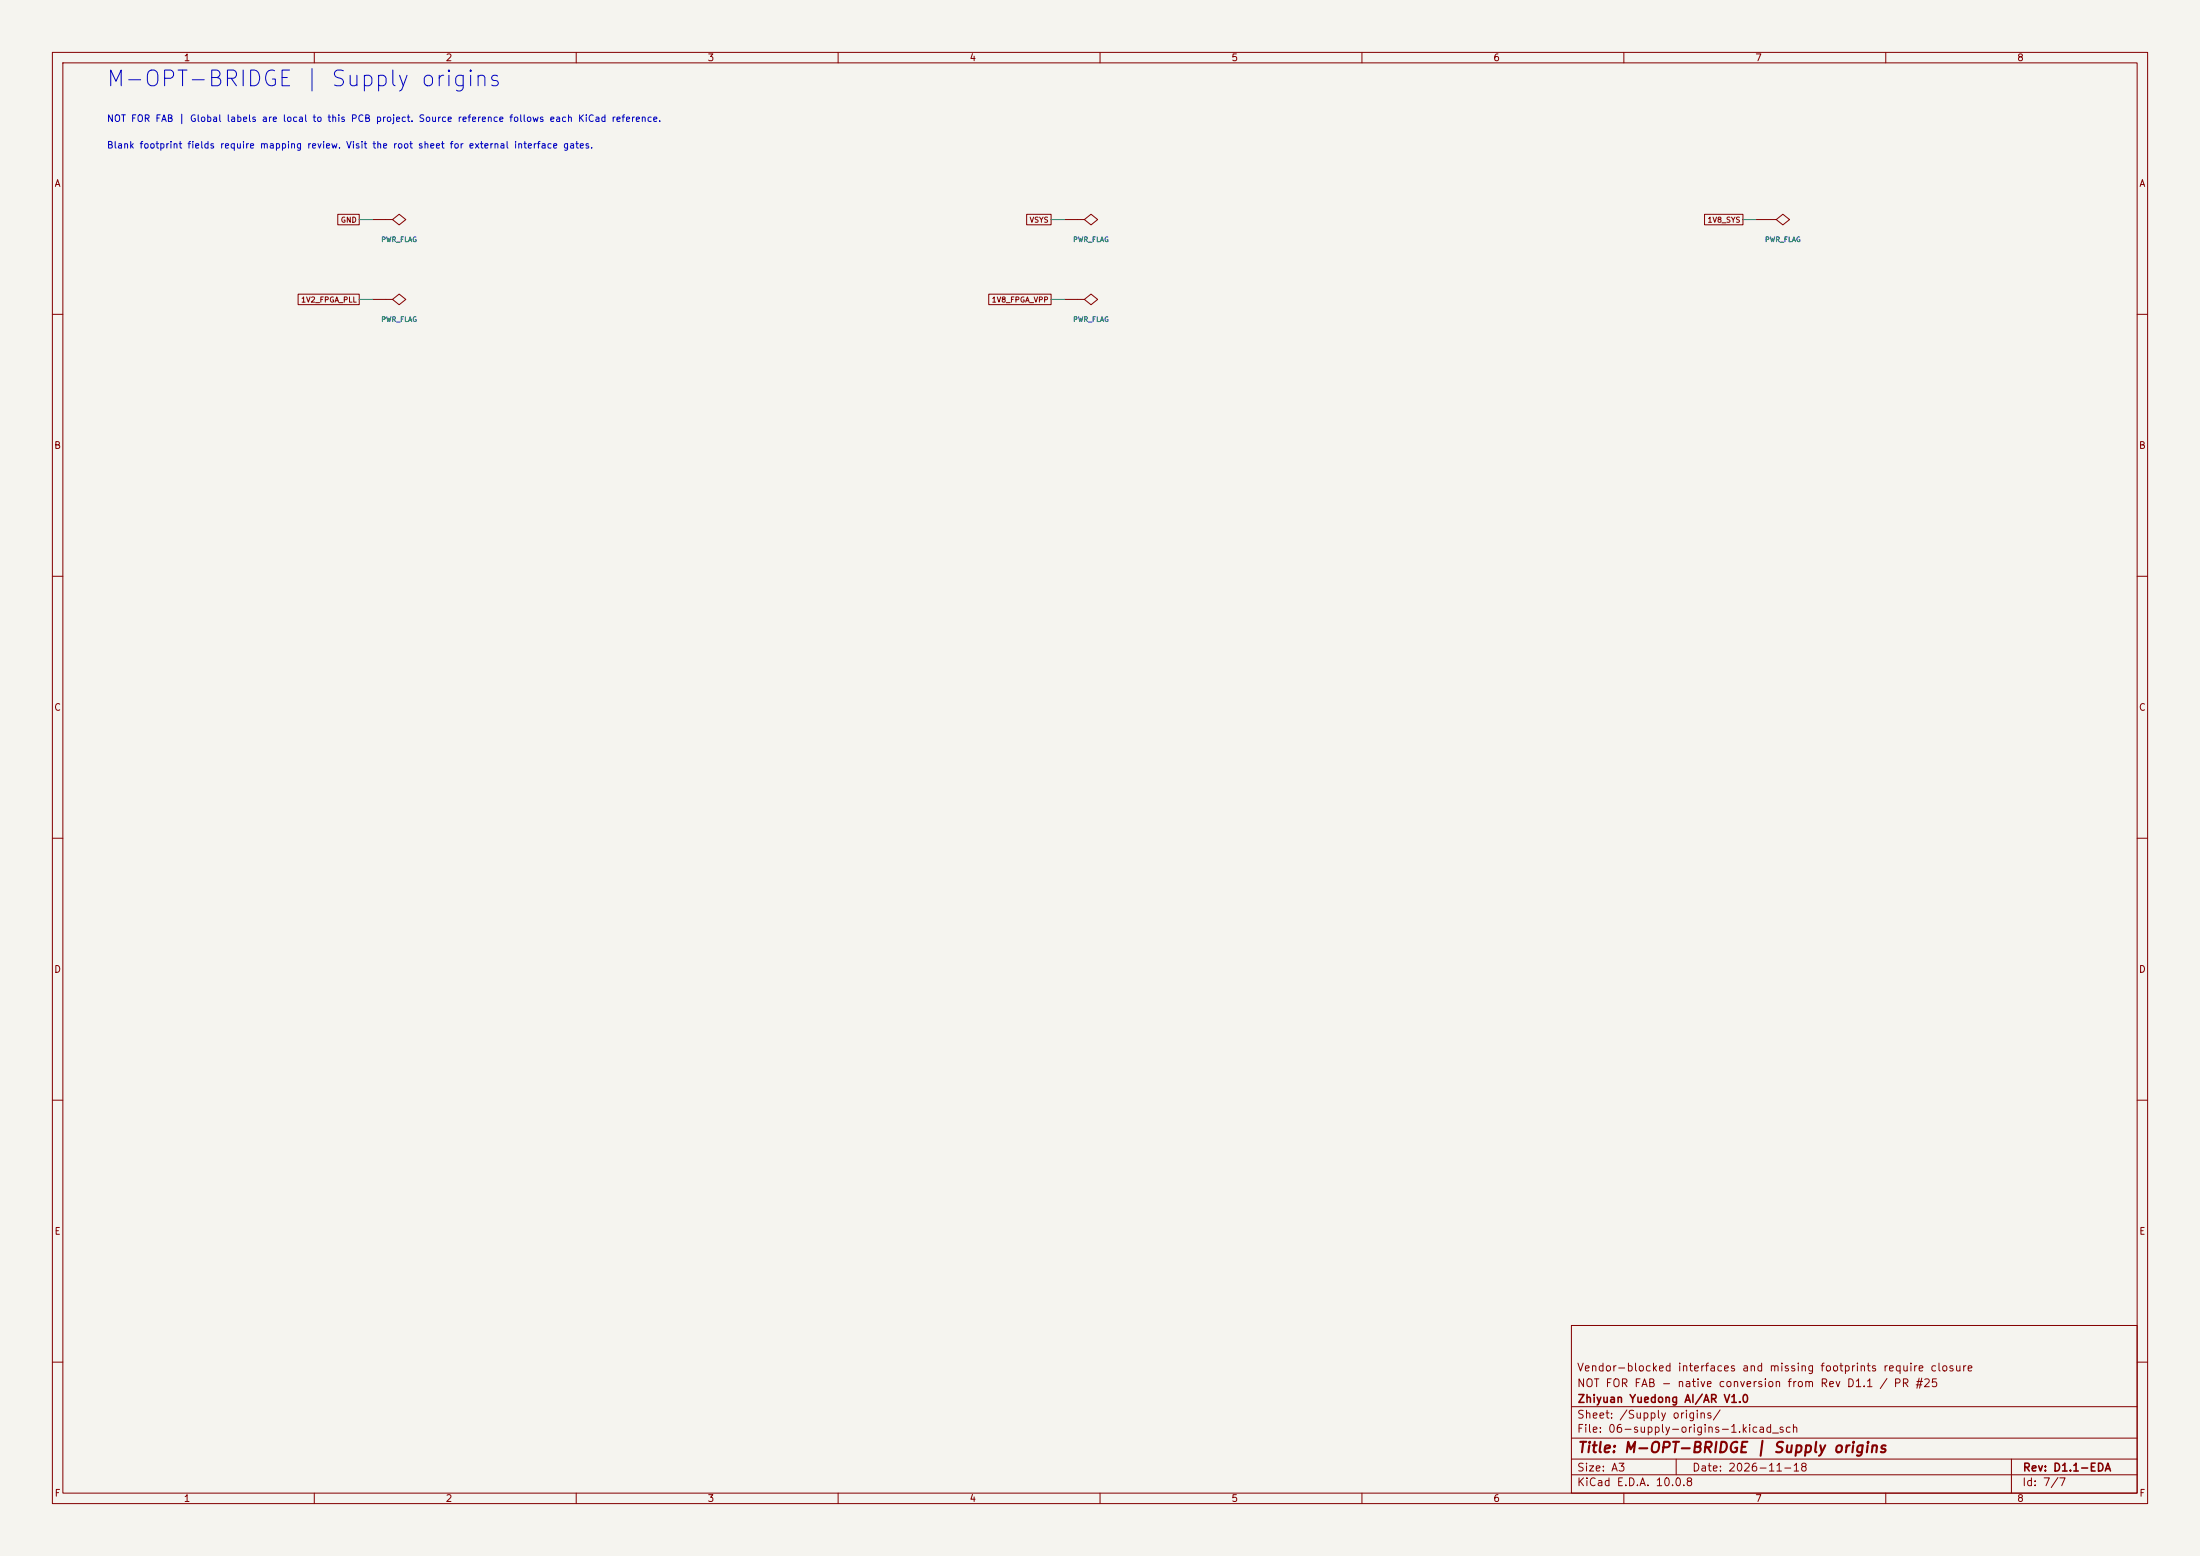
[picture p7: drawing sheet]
<svg xmlns="http://www.w3.org/2000/svg" width="420mm" height="297mm" viewBox="0 0 420 297" stroke-linecap="round" stroke-linejoin="round" font-family="sans-serif">
<path d="M0 0h420v297h-420z" fill="#f5f4ef" stroke="#f5f4ef" stroke-width=".19"/>
<g fill="none" stroke="#840000" stroke-width=".19">
<path d="M10 10h400v277h-400zM12 12h396v273h-396zM60 10v2M110 10v2M160 10v2M210 10v2M260 10v2M310 10v2M360 10v2M56.9 56.1h11.7v2.1h-11.7zM64.5 40.9h4.1v2h-4.1zM71.1 41.9h3.8l1.3-1 1.3 1-1.3 1-1.3-1"/>
<path d="M71.1 57.2h3.8l1.3-1.1 1.3 1.1-1.3 1-1.3-1M188.8 56.1h11.9v2.1h-11.9zM196 40.9h4.7v2h-4.7zM203.2 57.2h3.8l1.3-1.1 1.2 1.1-1.2 1-1.3-1M203.2 41.9h3.8l1.3-1 1.2 1-1.2 1-1.3-1M325.4 40.9h7.3v2h-7.3zM335.3 41.9h3.8l1.3-1 1.2 1-1.2 1-1.3-1M10 60h2M408 60h2M10 110h2M408 110h2M10 160h2"/>
<path d="M408 160h2M10 210h2M408 210h2M300 253h108v32h-108zM10 260h2M300 278.5h108M300 274.5h108M300 268.5h108M320 278.5v3M384 278.5v6.5M408 260h2M60 285v2"/>
<path d="M110 285v2M160 285v2M210 285v2M260 285v2M300 281.5h108M310 285v2M360 285v2"/>
</g>
<path d="M68.6 41.9h2.5M68.6 57.2h2.5M200.7 41.9h2.5M200.7 57.2h2.5M332.7 41.9h2.6" fill="none" stroke="#009600" stroke-width=".19"/>
<text font-size="3" fill="#0000c2" x="20.1" y="17.3">M-OPT-BRIDGE | Supply origins</text>
<text font-size="2" fill="#840000" x="301" y="277.8">Title: M-OPT-BRIDGE | Supply origins</text>
<g font-size="1.5" fill="#840000">
<text x="300.9" y="262.1">Vendor-blocked interfaces and missing footprints require closure</text>
<text x="300.9" y="265.1">NOT FOR FAB - native conversion from Rev D1.1 / PR #25</text>
<text x="301" y="268.1">Zhiyuan Yuedong AI/AR V1.0</text>
<text x="300.9" y="273.8">File: 06-supply-origins-1.kicad_sch</text>
<text x="300.9" y="271.1">Sheet: /Supply origins/</text>
<text x="300.9" y="281.2">Size: A3</text>
<text x="322.9" y="281.2">Date: 2026-11-18</text>
<text x="386" y="281.2">Rev: D1.1-EDA</text>
<text x="300.9" y="284">KiCad E.D.A. 10.0.8</text>
<text x="385.9" y="284">Id: 7/7</text>
</g>
<g font-size="1.3" fill="#840000">
<text x="35" y="12">1</text>
<text x="85" y="12">2</text>
<text x="135" y="12">3</text>
<text x="185" y="12">4</text>
<text x="235" y="12">5</text>
<text x="285" y="12">6</text>
<text x="335" y="12">7</text>
<text x="385" y="12">8</text>
<text x="10.3" y="36">A</text>
<text x="408.3" y="36">A</text>
<text x="10.2" y="86">B</text>
<text x="408.2" y="86">B</text>
<text x="10.2" y="136">C</text>
<text x="408.2" y="136">C</text>
<text x="10.2" y="186">D</text>
<text x="408.2" y="186">D</text>
<text x="10.3" y="236">E</text>
<text x="408.3" y="236">E</text>
<text x="10.3" y="286">F</text>
<text x="35" y="287">1</text>
<text x="85" y="287">2</text>
<text x="135" y="287">3</text>
<text x="185" y="287">4</text>
<text x="235" y="287">5</text>
<text x="285" y="287">6</text>
<text x="335" y="287">7</text>
<text x="385" y="287">8</text>
<text x="408.3" y="286">F</text>
</g>
<g font-size="1.3" fill="#0000c2">
<text x="20.3" y="23.6">NOT FOR FAB | Global labels are local to this PCB project. Source reference follows each KiCad reference.</text>
<text x="20.3" y="28.7">Blank footprint fields require mapping review. Visit the root sheet for external interface gates.</text>
</g>
<g font-size="1" fill="#840000">
<text x="65" y="42.7">GND</text>
<text x="196.5" y="42.7">VSYS</text>
<text x="325.9" y="42.7">1V8_SYS</text>
<text x="57.4" y="58">1V2_FPGA_PLL</text>
<text x="189.2" y="58">1V8_FPGA_VPP</text>
</g>
<g font-size=".9" fill="#006464">
<text x="72.7" y="46.4">PWR_FLAG</text>
<text x="204.8" y="46.4">PWR_FLAG</text>
<text x="336.9" y="46.4">PWR_FLAG</text>
<text x="72.7" y="61.7">PWR_FLAG</text>
<text x="204.8" y="61.7">PWR_FLAG</text>
</g>
</svg>
